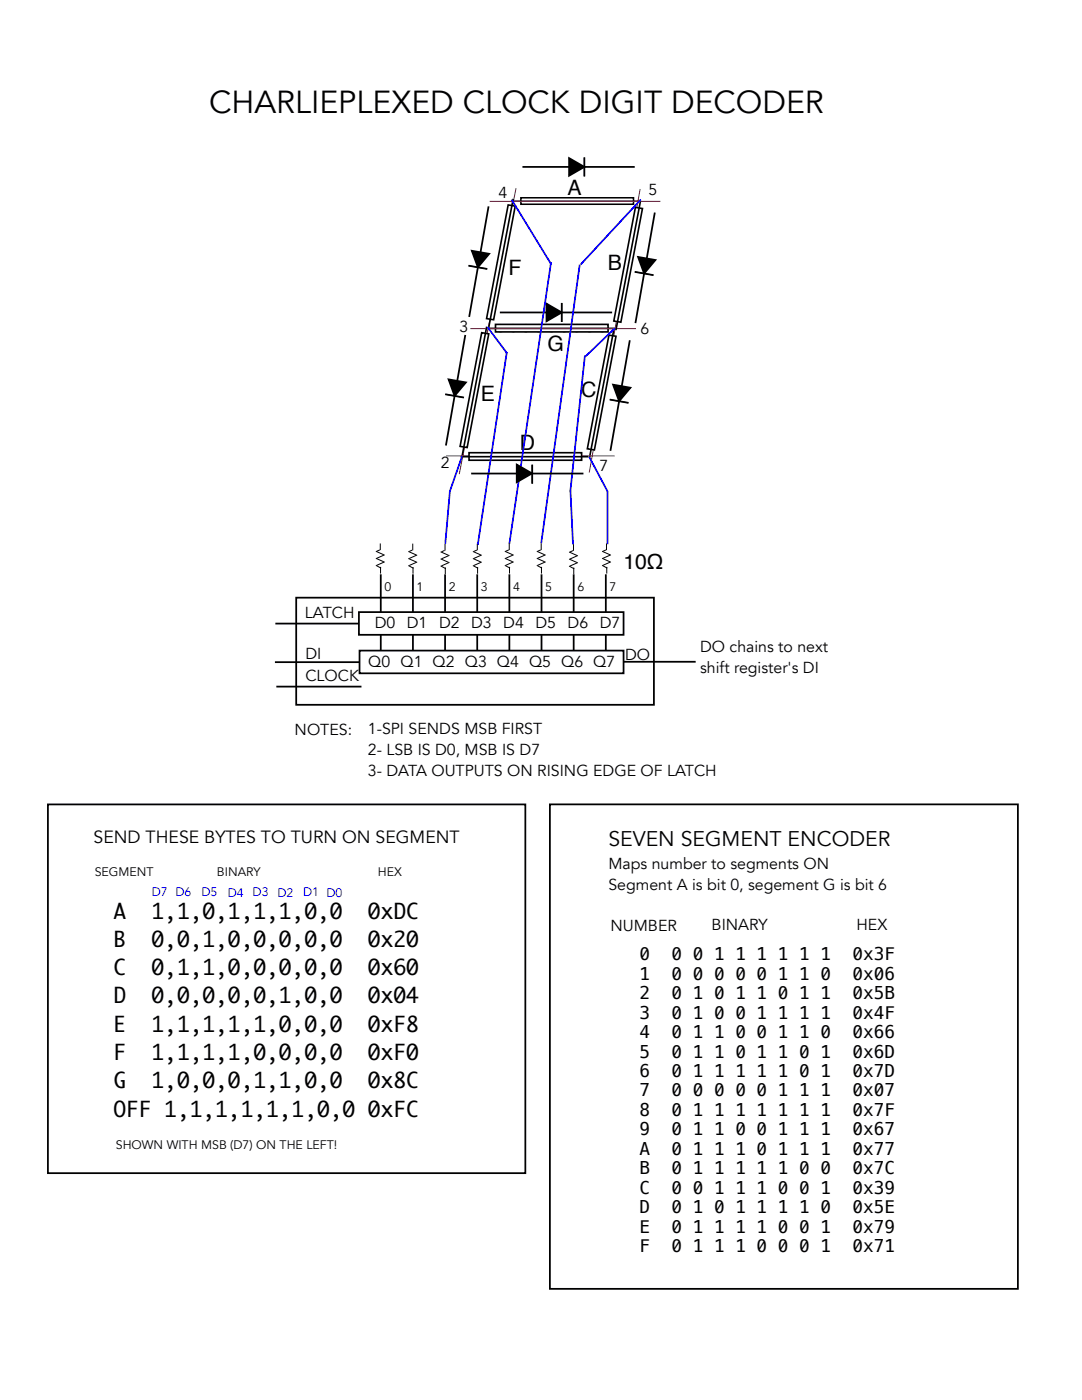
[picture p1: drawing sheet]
<svg xmlns="http://www.w3.org/2000/svg" width="216mm" height="279mm" viewBox="0 0 216 279" stroke-linecap="round" stroke-linejoin="round" font-family="sans-serif">
<circle cx="99.9" cy="65.5" r=".75" fill="none" stroke="#00de00" stroke-width=".2"/>
<circle cx="102.4" cy="65.5" r=".75" fill="#fff"/>
<circle cx="102.4" cy="65.5" r=".75" fill="none" stroke="#00de00" stroke-width=".2"/>
<circle cx="104.9" cy="65.5" r=".75" fill="#fff"/>
<circle cx="104.9" cy="65.5" r=".75" fill="none" stroke="#00de00" stroke-width=".2"/>
<circle cx="107.5" cy="65.5" r=".75" fill="#fff"/>
<circle cx="107.5" cy="65.5" r=".75" fill="none" stroke="#00de00" stroke-width=".2"/>
<circle cx="110" cy="65.5" r=".75" fill="#fff"/>
<circle cx="110" cy="65.5" r=".75" fill="none" stroke="#00de00" stroke-width=".2"/>
<circle cx="112.6" cy="65.5" r=".75" fill="#fff"/>
<circle cx="112.6" cy="65.5" r=".75" fill="none" stroke="#00de00" stroke-width=".2"/>
<circle cx="115.1" cy="65.5" r=".75" fill="#fff"/>
<circle cx="115.1" cy="65.5" r=".75" fill="none" stroke="#00de00" stroke-width=".2"/>
<circle cx="117.6" cy="65.5" r=".75" fill="#fff"/>
<circle cx="117.6" cy="65.5" r=".75" fill="none" stroke="#00de00" stroke-width=".2"/>
<circle cx="120.2" cy="65.5" r=".75" fill="#fff"/>
<circle cx="120.2" cy="65.5" r=".75" fill="none" stroke="#00de00" stroke-width=".2"/>
<path d="M98.9 64.7h22.4v1.5h-22.4z" fill="#fff"/>
<path d="M97.2 65.5h25.5M98.9 64.7h22.4v1.5h-22.4z" fill="none" stroke="#000" stroke-width=".33"/>
<path d="M116.6 31.4v3.8M112.1 60.5v3.8" fill="none" stroke="#000" stroke-width=".2"/>
<g fill="none" stroke="#000" stroke-width=".35">
<path d="M104.3 33.3h22.4M113.6 31.6l3 1.7-3 1.8zM116.6 31.4v3.8M93.5 53l3.7 .7M94.2 50l3.4 .7-2.2 2.6zM97.5 41.2l-3.9 22M126.7 54.3l3.7 .6M127.3 51.3l3.5 .6-2.3 2.7zM130.7 42.4l-3.9 22.1M88.8 78.7l3.8 .6M89.5 75.7l3.5 .6-2.3 2.7zM92.8 66.8l-3.8 22.1"/>
<path d="M99.7 62.4h22.4M109 60.6l3.1 1.8-3.1 1.7zM112.1 60.5v3.8M121.7 79.7l3.7 .7M122.3 76.8l3.5 .6-2.3 2.7zM125.7 67.9l-3.9 22.1"/>
</g>
<path d="M113.6 31.6l3 1.7-3 1.8zM93.5 53l3.7 .7zM94.2 50l3.4 .7-2.2 2.6zM126.7 54.3l3.7 .6zM127.3 51.3l3.5 .6-2.3 2.7zM88.8 78.7l3.8 .6zM89.5 75.7l3.5 .6-2.3 2.7zM109 60.6l3.1 1.8-3.1 1.7zM121.7 79.7l3.7 .7zM122.3 76.8l3.5 .6-2.3 2.7z" fill="#000"/>
<path d="M127.7 37.7l-10.1 56.6" fill="none" stroke="#da0016" stroke-width=".2"/>
<path d="M103.9 39.5h22.5v1.3h-22.5z" fill="#fff"/>
<path d="M103.9 39.5h22.5v1.3h-22.5zM102.3 40.2h25.4" fill="none" stroke="#000" stroke-width=".3"/>
<path d="M97.7 40.2h34.1M93.8 65.6h33.1" fill="none" stroke="#e30014" stroke-width=".2"/>
<path d="M126.8 41.4l1.4 .2-4.3 22.7-1.4-.2z" fill="#fff"/>
<path d="M126.8 41.4l1.4 .2-4.3 22.7-1.4-.2zM127.8 40.2l-4.9 25.7" fill="none" stroke="#000" stroke-width=".32"/>
<path d="M121.5 66.9l1.4 .2-4.3 22.7-1.4-.2z" fill="#fff"/>
<path d="M121.5 66.9l1.4 .2-4.3 22.7-1.4-.2zM122.5 65.7l-4.9 25.7" fill="none" stroke="#000" stroke-width=".32"/>
<path d="M103 37.5l-11.4 57.1" fill="none" stroke="#da0016" stroke-width=".2"/>
<path d="M101.4 40.9l1.4 .2-4.3 22.7-1.4-.2z" fill="#fff"/>
<path d="M102.4 39.7l-4.9 25.7M101.4 40.9l1.4 .2-4.3 22.7-1.4-.2z" fill="none" stroke="#000" stroke-width=".32"/>
<path d="M96.1 66.4l1.4 .2-4.3 22.7-1.4-.2z" fill="#fff"/>
<path d="M96.1 66.4l1.4 .2-4.3 22.7-1.4-.2zM97.1 65.2l-4.9 25.7" fill="none" stroke="#000" stroke-width=".32"/>
<path d="M89 91h33.7" fill="none" stroke="#e30014" stroke-width=".2"/>
<path d="M93.6 90.3h22.5v1.5h-22.5z" fill="#fff"/>
<path d="M91.9 91.1h25.5M93.6 90.3h22.5v1.5h-22.5z" fill="none" stroke="#000" stroke-width=".33"/>
<g fill="none" stroke="#0b00fe" stroke-width=".35">
<path d="M102.1 39.8l7.9 13M127.9 39.8l-12 13M110 52.3l-8.4 56.3M115.7 52.8l-7.7 55.6M97.3 65.3l3.9 5.3M101.1 70.3l-5.8 38.5M116.7 70.9l-2.9 27.2M122.7 65.5l-5.9 5.7M89.8 97.9l-.9 10.6M92.2 91.1l-2.4 6.9M113.8 97.9l.5 10.7M117.6 91.1l3.7 7"/>
<path d="M121.2 98v10.6"/>
</g>
<g fill="none" stroke="#000" stroke-width=".2">
<path d="M106.2 92.7v3.8M75 110l1.6 .7M75 111.4l1.6 .7M75 112.8l1 .6M75.8 109.7l-.6 .3M75.9 108.5v1.3M75.9 113.1v1.4M76.8 110.7l-1.6 .7M76.8 112.1l-1.6 .7M81.5 110.1l1.6 .7M81.5 111.5l1.6 .7M81.5 112.9l1 .5"/>
<path d="M82.3 109.8l-.6 .3M82.4 108.5v1.3M82.4 113.2v1.3M83.2 110.8l-1.5 .7M83.2 112.2l-1.5 .7M87.9 110.1l1.6 .7M87.9 111.5l1.6 .7M87.9 112.9l1 .6M88.7 109.9l-.6 .2M88.8 108.6v1.3M88.9 113.2v1.4M89.7 110.8l-1.6 .7"/>
<path d="M89.7 112.2l-1.6 .7M94.4 110.1l1.5 .7M94.4 111.5l1.5 .7M94.4 112.9l1 .5M95.2 109.8l-.7 .3M95.2 108.5v1.3M95.3 113.2v1.3M96.1 110.8l-1.6 .7M96.1 112.2l-1.6 .7M100.7 110l1.6 .7M100.7 111.4l1.6 .7M100.7 112.8l1.1 .6"/>
<path d="M101.5 109.7l-.6 .3M101.6 108.5v1.3M101.7 113.1v1.4M102.5 110.7l-1.6 .7M102.5 112.1l-1.6 .7M107.1 110l1.6 .7M107.1 111.4l1.6 .7M107.1 112.8l1 .6M107.9 109.7l-.6 .3M108 108.5v1.3M108 113.1v1.4M108.9 110.7l-1.6 .7"/>
<path d="M108.9 112.1l-1.6 .7M113.6 110.2l1.5 .7M113.6 111.6l1.5 .7M113.6 113l1 .5M114.3 109.9l-.6 .3M114.4 108.6v1.3M114.5 113.3v1.3M115.3 110.9l-1.6 .7M115.3 112.3l-1.6 .7M120.1 110l1.6 .7M120.1 111.4l1.6 .7M120.1 112.8l1.1 .6"/>
<path d="M120.9 109.7l-.6 .3M121 108.5v1.3M121.1 113.1v1.4M121.9 110.7l-1.6 .7M121.9 112.1l-1.6 .7"/>
</g>
<g fill="none" stroke="#000" stroke-width=".35">
<path d="M94 94.5h22.4M103.1 92.7l3.1 1.8-3.1 1.7zM106.2 92.7v3.8M59.1 119.3h71.4v21.4h-71.4zM76 114.8v16.6M82.4 114.8v16.6M88.8 114.8v16.6M95.2 114.8v16.6M101.6 114.8v16.6M108.1 114.8v16.6M114.5 114.8v16.6M120.9 114.8v16.6"/>
<path d="M55 132.1h16.6M55.1 124.5h16.5M55.3 137h16.7M124.4 132.1h14.2"/>
</g>
<path d="M103.1 92.7l3.1 1.8-3.1 1.7z" fill="#000"/>
<path d="M71.7 129.8h52.7v4.6h-52.7z" fill="#fff"/>
<path d="M71.7 129.8h52.7v4.6h-52.7z" fill="none" stroke="#000" stroke-width=".35"/>
<path d="M71.6 122.2h52.8v4.5h-52.8z" fill="#fff"/>
<path d="M71.6 122.2h52.8v4.5h-52.8zM9.6 160.5h95.2v73.6h-95.2zM109.7 160.5h93.4v96.7h-93.4z" fill="none" stroke="#000" stroke-width=".35"/>
<text font-size="6.3" x="41.7" y="22.5">CHARLIEPLEXED CLOCK DIGIT DECODER</text>
<g font-size="4.2">
<text x="113.2" y="38.9">A</text>
<text x="121.3" y="53.8">B</text>
<text x="101.5" y="54.8">F</text>
<text x="109.3" y="70">G</text>
<text x="96" y="80">E</text>
<text x="116" y="79.2">C</text>
<text x="103.7" y="89.8">D</text>
<text x="124.4" y="113.6">10Ω</text>
<text x="121.4" y="168.9">SEVEN SEGMENT ENCODER</text>
<text x="22.6" y="183.3">A</text>
<text x="30.2" y="183.3">1,1,0,1,1,1,0,0</text>
<text x="73.4" y="183.3">0xDC</text>
<text x="22.6" y="189">B</text>
<text x="30.2" y="189">0,0,1,0,0,0,0,0</text>
<text x="73.4" y="189">0x20</text>
<text x="22.6" y="194.6">C</text>
<text x="30.2" y="194.6">0,1,1,0,0,0,0,0</text>
<text x="73.4" y="194.6">0x60</text>
<text x="22.6" y="200.3">D</text>
<text x="30.2" y="200.3">0,0,0,0,0,1,0,0</text>
<text x="73.4" y="200.3">0x04</text>
<text x="22.6" y="205.9">E</text>
<text x="30.2" y="205.9">1,1,1,1,1,0,0,0</text>
<text x="73.4" y="205.9">0xF8</text>
<text x="22.6" y="211.6">F</text>
<text x="30.2" y="211.6">1,1,1,1,0,0,0,0</text>
<text x="73.4" y="211.6">0xF0</text>
<text x="22.6" y="217.2">G</text>
<text x="30.2" y="217.2">1,0,0,0,1,1,0,0</text>
<text x="73.4" y="217.2">0x8C</text>
<text x="22.6" y="222.8">OFF 1,1,1,1,1,1,0,0 0xFC</text>
</g>
<g font-size="3.5">
<text x="18.7" y="168.3">SEND THESE BYTES TO TURN ON SEGMENT</text>
<text x="127.6" y="191.6">0</text>
<text x="134" y="191.6">0 0 1 1 1 1 1 1</text>
<text x="170.1" y="191.6">0x3F</text>
<text x="127.6" y="195.5">1</text>
<text x="134" y="195.5">0 0 0 0 0 1 1 0</text>
<text x="170.1" y="195.5">0x06</text>
<text x="127.6" y="199.4">2</text>
<text x="127.6" y="203.3">3</text>
<text x="134" y="199.4">0 1 0 1 1 0 1 1</text>
<text x="134" y="203.3">0 1 0 0 1 1 1 1</text>
<text x="170.1" y="199.4">0x5B</text>
<text x="170.1" y="203.3">0x4F</text>
<text x="127.6" y="207.2">4</text>
<text x="134" y="207.2">0 1 1 0 0 1 1 0</text>
<text x="170.1" y="207.2">0x66</text>
<text x="127.6" y="211">5</text>
<text x="127.6" y="214.9">6</text>
<text x="134" y="211">0 1 1 0 1 1 0 1</text>
<text x="134" y="214.9">0 1 1 1 1 1 0 1</text>
<text x="170.1" y="211">0x6D</text>
<text x="170.1" y="214.9">0x7D</text>
<text x="127.6" y="218.8">7</text>
<text x="134" y="218.8">0 0 0 0 0 1 1 1</text>
<text x="170.1" y="218.8">0x07</text>
<text x="127.6" y="222.7">8</text>
<text x="127.6" y="226.6">9</text>
<text x="134" y="222.7">0 1 1 1 1 1 1 1</text>
<text x="134" y="226.6">0 1 1 0 0 1 1 1</text>
<text x="170.1" y="222.7">0x7F</text>
<text x="170.1" y="226.6">0x67</text>
<text x="127.6" y="230.5">A</text>
<text x="134" y="230.5">0 1 1 1 0 1 1 1</text>
<text x="170.1" y="230.5">0x77</text>
<text x="127.6" y="234.3">B</text>
<text x="127.6" y="238.2">C</text>
<text x="134" y="234.3">0 1 1 1 1 1 0 0</text>
<text x="134" y="238.2">0 0 1 1 1 0 0 1</text>
<text x="170.1" y="234.3">0x7C</text>
<text x="170.1" y="238.2">0x39</text>
<text x="127.6" y="242.1">D</text>
<text x="127.6" y="246">E</text>
<text x="134" y="242.1">0 1 0 1 1 1 1 0</text>
<text x="134" y="246">0 1 1 1 1 0 0 1</text>
<text x="170.1" y="242.1">0x5E</text>
<text x="170.1" y="246">0x79</text>
<text x="127.6" y="249.9">F</text>
<text x="134" y="249.9">0 1 1 1 0 0 0 1</text>
<text x="170.1" y="249.9">0x71</text>
</g>
<g font-size="3.2">
<text x="99.4" y="39.6">4</text>
<text x="129.4" y="38.9">5</text>
<text x="91.7" y="66.2">3</text>
<text x="127.8" y="66.6">6</text>
<text x="88" y="93.5">2</text>
<text x="119.6" y="93.9">7</text>
<text x="60.9" y="123.3">LATCH</text>
<text x="74.8" y="125.4">D0</text>
<text x="81.2" y="125.4">D1</text>
<text x="87.6" y="125.4">D2</text>
<text x="94" y="125.4">D3</text>
<text x="100.4" y="125.4">D4</text>
<text x="106.8" y="125.4">D5</text>
<text x="113.3" y="125.4">D6</text>
<text x="119.7" y="125.4">D7</text>
<text x="60.9" y="131.5">DI</text>
<text x="124.7" y="131.6">DO</text>
<text x="139.7" y="130.2">DO chains to next</text>
<text x="60.9" y="135.9">CLOCK</text>
<text x="73.5" y="133.1">Q0 Q1 Q2 Q3 Q4 Q5 Q6 Q7</text>
<text x="139.7" y="134.4">shift register's DI</text>
<text x="58.8" y="146.6">NOTES:</text>
<text x="73.4" y="146.5">1-SPI SENDS MSB FIRST</text>
<text x="73.4" y="150.7">2- LSB IS D0, MSB IS D7</text>
<text x="73.4" y="154.9">3- DATA OUTPUTS ON RISING EDGE OF LATCH</text>
<text x="121.4" y="173.5">Maps number to segments ON</text>
<text x="121.4" y="177.7">Segment A is bit 0, segement G is bit 6</text>
<text x="121.8" y="185.9">NUMBER</text>
<text x="142" y="185.7">BINARY</text>
<text x="170.9" y="185.5">HEX</text>
</g>
<g font-size="2.5">
<text x="76.7" y="118">0</text>
<text x="83.1" y="118">1</text>
<text x="89.5" y="118">2</text>
<text x="96" y="118">3</text>
<text x="102.4" y="118">4</text>
<text x="108.8" y="118">5</text>
<text x="115.2" y="118">6</text>
<text x="121.6" y="118">7</text>
<text x="18.9" y="174.7">SEGMENT</text>
<text x="43.3" y="174.7">BINARY</text>
<text x="75.4" y="174.7">HEX</text>
<text x="23.1" y="229.3">SHOWN WITH MSB (D7) ON THE LEFT!</text>
</g>
<g font-size="2.5" fill="#00f">
<text x="30.3" y="178.8">D7 D6</text>
<text x="40.2" y="178.8">D5</text>
<text x="45.4" y="179">D4</text>
<text x="50.4" y="178.9">D3</text>
<text x="55.4" y="179">D2</text>
<text x="60.5" y="178.9">D1 D0</text>
</g>
</svg>
